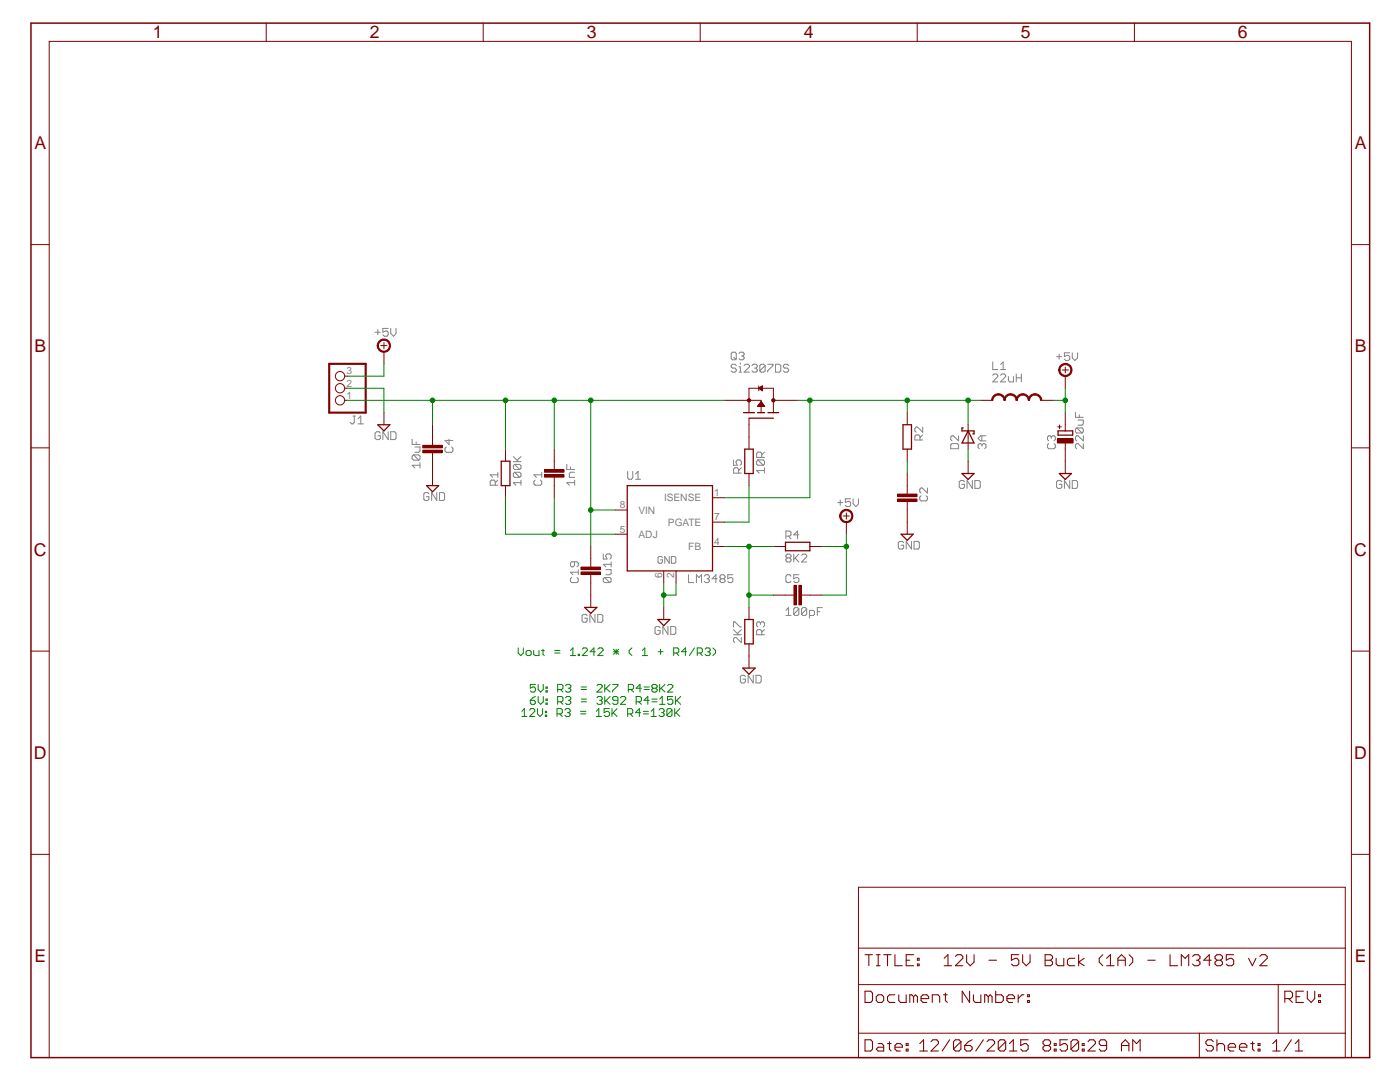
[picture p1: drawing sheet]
<?xml version="1.0" encoding="utf-8"?>
<!DOCTYPE eagle SYSTEM "eagle.dtd">
<eagle version="6.5.0">
<drawing>
<settings>
<setting alwaysvectorfont="no"/>
<setting verticaltext="up"/>
</settings>
<grid distance="0.1" unitdist="inch" unit="inch" style="lines" multiple="1" display="no" altdistance="0.01" altunitdist="inch" altunit="inch"/>
<schematic xreflabel="%F%N/%S.%C%R" xrefpart="/%S.%C%R">
<libraries>
<library name="ipc-7351-capacitor">
<symbols>
<symbol name="CAPACITOR">
<wire x1="-2.54" y1="0" x2="-0.762" y2="0" width="0.1524" layer="94"/>
<wire x1="2.54" y1="0" x2="0.762" y2="0" width="0.1524" layer="94"/>
<text x="-2.54" y="2.54" size="1.778" layer="95">&gt;NAME</text>
<text x="-2.54" y="-4.318" size="1.778" layer="96">&gt;VALUE</text>
<rectangle x1="-1.524" y1="-0.254" x2="2.54" y2="0.254" layer="94" rot="R90"/>
<rectangle x1="-2.54" y1="-0.254" x2="1.524" y2="0.254" layer="94" rot="R90"/>
<pin name="1" x="-5.08" y="0" visible="off" length="short" direction="pas" swaplevel="1"/>
<pin name="2" x="5.08" y="0" visible="off" length="short" direction="pas" swaplevel="1" rot="R180"/>
</symbol>
<symbol name="POLARISED">
<wire x1="0.381" y1="1.524" x2="0.381" y2="-1.524" width="0.254" layer="94"/>
<wire x1="0.381" y1="-1.524" x2="1.27" y2="-1.524" width="0.254" layer="94"/>
<wire x1="1.27" y1="1.524" x2="0.381" y2="1.524" width="0.254" layer="94"/>
<wire x1="1.27" y1="1.524" x2="1.27" y2="0" width="0.254" layer="94"/>
<wire x1="1.27" y1="0" x2="1.27" y2="-1.524" width="0.254" layer="94"/>
<wire x1="-2.54" y1="0" x2="-1.27" y2="0" width="0.1524" layer="94"/>
<wire x1="2.54" y1="0" x2="1.27" y2="0" width="0.1524" layer="94"/>
<text x="1.6764" y="0.5842" size="1.27" layer="94">+</text>
<text x="-2.54" y="2.032" size="1.778" layer="95">&gt;NAME</text>
<text x="-2.54" y="-3.81" size="1.778" layer="96">&gt;VALUE</text>
<rectangle x1="-2.4765" y1="-0.4445" x2="0.8255" y2="0.4445" layer="94" rot="R270"/>
<pin name="-" x="-5.08" y="0" visible="off" length="short" direction="pas"/>
<pin name="+" x="5.08" y="0" visible="off" length="short" direction="pas" rot="R180"/>
</symbol>
</symbols>
<devicesets>
<deviceset name="POLARISED_" prefix="C" uservalue="yes">
<gates>
<gate name="G$1" symbol="POLARISED" x="0" y="0"/>
</gates>
<devices>
<device name="CASE_A" package="CAPAE330X540N">
<connects>
<connect gate="G$1" pin="+" pad="+"/>
<connect gate="G$1" pin="-" pad="-"/>
</connects>
<technologies>
<technology name=""/>
</technologies>
</device>
<device name="CASE_B" package="CAPAE430X540N">
<connects>
<connect gate="G$1" pin="+" pad="+"/>
<connect gate="G$1" pin="-" pad="-"/>
</connects>
<technologies>
<technology name=""/>
</technologies>
</device>
<device name="CASE_C" package="CAPAE530X540N">
<connects>
<connect gate="G$1" pin="+" pad="+"/>
<connect gate="G$1" pin="-" pad="-"/>
</connects>
<technologies>
<technology name=""/>
</technologies>
</device>
<device name="CASE_D" package="CAPAE660X540N">
<connects>
<connect gate="G$1" pin="+" pad="+"/>
<connect gate="G$1" pin="-" pad="-"/>
</connects>
<technologies>
<technology name=""/>
</technologies>
</device>
<device name="CASE_E" package="CAPAE830X620N">
<connects>
<connect gate="G$1" pin="+" pad="+"/>
<connect gate="G$1" pin="-" pad="-"/>
</connects>
<technologies>
<technology name=""/>
</technologies>
</device>
<device name="CASE_F" package="CAPAE830X1020N">
<connects>
<connect gate="G$1" pin="+" pad="+"/>
<connect gate="G$1" pin="-" pad="-"/>
</connects>
<technologies>
<technology name=""/>
</technologies>
</device>
<device name="CASE_G" package="CAPAE1030X1020N">
<connects>
<connect gate="G$1" pin="+" pad="+"/>
<connect gate="G$1" pin="-" pad="-"/>
</connects>
<technologies>
<technology name=""/>
</technologies>
</device>
<device name="CASE_H" package="CAPAE1350X1350N">
<connects>
<connect gate="G$1" pin="+" pad="+"/>
<connect gate="G$1" pin="-" pad="-"/>
</connects>
<technologies>
<technology name=""/>
</technologies>
</device>
<device name="R_CASE" package="CAPMP2013X120N">
<connects>
<connect gate="G$1" pin="+" pad="+"/>
<connect gate="G$1" pin="-" pad="-"/>
</connects>
<technologies>
<technology name=""/>
</technologies>
</device>
<device name="S_CASE" package="CAPMP3216X120N">
<connects>
<connect gate="G$1" pin="+" pad="+"/>
<connect gate="G$1" pin="-" pad="-"/>
</connects>
<technologies>
<technology name=""/>
</technologies>
</device>
<device name="A_CASE" package="CAPMP3216X180N">
<connects>
<connect gate="G$1" pin="+" pad="+"/>
<connect gate="G$1" pin="-" pad="-"/>
</connects>
<technologies>
<technology name=""/>
</technologies>
</device>
<device name="T_CASE" package="CAPMP3528X120N">
<connects>
<connect gate="G$1" pin="+" pad="+"/>
<connect gate="G$1" pin="-" pad="-"/>
</connects>
<technologies>
<technology name=""/>
</technologies>
</device>
<device name="B_CASE" package="CAPMP3528X210N">
<connects>
<connect gate="G$1" pin="+" pad="+"/>
<connect gate="G$1" pin="-" pad="-"/>
</connects>
<technologies>
<technology name=""/>
</technologies>
</device>
<device name="U_CASE" package="CAPMP6032X150N">
<connects>
<connect gate="G$1" pin="+" pad="+"/>
<connect gate="G$1" pin="-" pad="-"/>
</connects>
<technologies>
<technology name=""/>
</technologies>
</device>
<device name="C_CASE" package="CAPMP6032X280N">
<connects>
<connect gate="G$1" pin="+" pad="+"/>
<connect gate="G$1" pin="-" pad="-"/>
</connects>
<technologies>
<technology name=""/>
</technologies>
</device>
<device name="D_CASE" package="CAPMP7343X310N">
<connects>
<connect gate="G$1" pin="+" pad="+"/>
<connect gate="G$1" pin="-" pad="-"/>
</connects>
<technologies>
<technology name=""/>
</technologies>
</device>
<device name="X_CASE" package="CAPMP7343X430N">
<connects>
<connect gate="G$1" pin="+" pad="+"/>
<connect gate="G$1" pin="-" pad="-"/>
</connects>
<technologies>
<technology name=""/>
</technologies>
</device>
<device name="E_CASE" package="CAPMP7360X380N">
<connects>
<connect gate="G$1" pin="+" pad="+"/>
<connect gate="G$1" pin="-" pad="-"/>
</connects>
<technologies>
<technology name=""/>
</technologies>
</device>
</devices>
</deviceset>
<deviceset name="CAPACITOR_" prefix="C" uservalue="yes">
<gates>
<gate name="G$1" symbol="CAPACITOR" x="0" y="0"/>
</gates>
<devices>
<device name="0402" package="CAPC1005X60N">
<connects>
<connect gate="G$1" pin="1" pad="1"/>
<connect gate="G$1" pin="2" pad="2"/>
</connects>
<technologies>
<technology name=""/>
</technologies>
</device>
<device name="0508" package="CAPC1220X107N">
<connects>
<connect gate="G$1" pin="1" pad="1"/>
<connect gate="G$1" pin="2" pad="2"/>
</connects>
<technologies>
<technology name=""/>
</technologies>
</device>
<device name="0603" package="CAPC1608X92N">
<connects>
<connect gate="G$1" pin="1" pad="1"/>
<connect gate="G$1" pin="2" pad="2"/>
</connects>
<technologies>
<technology name=""/>
</technologies>
</device>
<device name="0612" package="CAPC1632X168N">
<connects>
<connect gate="G$1" pin="1" pad="1"/>
<connect gate="G$1" pin="2" pad="2"/>
</connects>
<technologies>
<technology name=""/>
</technologies>
</device>
<device name="0805" package="CAPC2012X145AN">
<connects>
<connect gate="G$1" pin="1" pad="1"/>
<connect gate="G$1" pin="2" pad="2"/>
</connects>
<technologies>
<technology name=""/>
</technologies>
</device>
<device name="1206" package="CAPC3215X168N">
<connects>
<connect gate="G$1" pin="1" pad="1"/>
<connect gate="G$1" pin="2" pad="2"/>
</connects>
<technologies>
<technology name=""/>
</technologies>
</device>
<device name="1210" package="CAPC3225X168N">
<connects>
<connect gate="G$1" pin="1" pad="1"/>
<connect gate="G$1" pin="2" pad="2"/>
</connects>
<technologies>
<technology name=""/>
</technologies>
</device>
<device name="1808" package="CAPC4520X168N">
<connects>
<connect gate="G$1" pin="1" pad="1"/>
<connect gate="G$1" pin="2" pad="2"/>
</connects>
<technologies>
<technology name=""/>
</technologies>
</device>
<device name="1812" package="CAPC4532X218N">
<connects>
<connect gate="G$1" pin="1" pad="1"/>
<connect gate="G$1" pin="2" pad="2"/>
</connects>
<technologies>
<technology name=""/>
</technologies>
</device>
<device name="1825" package="CAPC4564X218N">
<connects>
<connect gate="G$1" pin="1" pad="1"/>
<connect gate="G$1" pin="2" pad="2"/>
</connects>
<technologies>
<technology name=""/>
</technologies>
</device>
<device name="2220" package="CAPC5651X218N">
<connects>
<connect gate="G$1" pin="1" pad="1"/>
<connect gate="G$1" pin="2" pad="2"/>
</connects>
<technologies>
<technology name=""/>
</technologies>
</device>
<device name="2225" package="CAPC5664X218N">
<connects>
<connect gate="G$1" pin="1" pad="1"/>
<connect gate="G$1" pin="2" pad="2"/>
</connects>
<technologies>
<technology name=""/>
</technologies>
</device>
<device name="3640" package="CAPC9198X218N">
<connects>
<connect gate="G$1" pin="1" pad="1"/>
<connect gate="G$1" pin="2" pad="2"/>
</connects>
<technologies>
<technology name=""/>
</technologies>
</device>
<device name="0805N" package="CAP2012X70N">
<connects>
<connect gate="G$1" pin="1" pad="1"/>
<connect gate="G$1" pin="2" pad="2"/>
</connects>
<technologies>
<technology name=""/>
</technologies>
</device>
</devices>
</deviceset>
</devicesets>
</library>
<library name="ipc-7351-resistor">
<symbols>
<symbol name="RESISTOR">
<wire x1="-2.54" y1="-0.889" x2="2.54" y2="-0.889" width="0.254" layer="94"/>
<wire x1="2.54" y1="0.889" x2="-2.54" y2="0.889" width="0.254" layer="94"/>
<wire x1="2.54" y1="-0.889" x2="2.54" y2="0.889" width="0.254" layer="94"/>
<wire x1="-2.54" y1="-0.889" x2="-2.54" y2="0.889" width="0.254" layer="94"/>
<text x="-2.54" y="1.524" size="1.778" layer="95">&gt;NAME</text>
<text x="-2.54" y="-3.302" size="1.778" layer="96">&gt;VALUE</text>
<pin name="2" x="5.08" y="0" visible="off" length="short" direction="pas" swaplevel="1" rot="R180"/>
<pin name="1" x="-5.08" y="0" visible="off" length="short" direction="pas" swaplevel="1"/>
</symbol>
</symbols>
<devicesets>
<deviceset name="RESISTOR_" prefix="R" uservalue="yes">
<gates>
<gate name="G$1" symbol="RESISTOR" x="0" y="0"/>
</gates>
<devices>
<device name="0201" package="RESC0603X30N">
<connects>
<connect gate="G$1" pin="1" pad="1"/>
<connect gate="G$1" pin="2" pad="2"/>
</connects>
<technologies>
<technology name=""/>
</technologies>
</device>
<device name="0402" package="RESC1005X40AN">
<connects>
<connect gate="G$1" pin="1" pad="1"/>
<connect gate="G$1" pin="2" pad="2"/>
</connects>
<technologies>
<technology name=""/>
</technologies>
</device>
<device name="0603" package="RESC1608X55N">
<connects>
<connect gate="G$1" pin="1" pad="1"/>
<connect gate="G$1" pin="2" pad="2"/>
</connects>
<technologies>
<technology name=""/>
</technologies>
</device>
<device name="0805" package="RESC2012X70N">
<connects>
<connect gate="G$1" pin="1" pad="1"/>
<connect gate="G$1" pin="2" pad="2"/>
</connects>
<technologies>
<technology name=""/>
</technologies>
</device>
<device name="1206" package="RESC3115X70N">
<connects>
<connect gate="G$1" pin="1" pad="1"/>
<connect gate="G$1" pin="2" pad="2"/>
</connects>
<technologies>
<technology name=""/>
</technologies>
</device>
<device name="1210" package="RESC3225X70N">
<connects>
<connect gate="G$1" pin="1" pad="1"/>
<connect gate="G$1" pin="2" pad="2"/>
</connects>
<technologies>
<technology name=""/>
</technologies>
</device>
<device name="1812" package="RESC4532X70N">
<connects>
<connect gate="G$1" pin="1" pad="1"/>
<connect gate="G$1" pin="2" pad="2"/>
</connects>
<technologies>
<technology name=""/>
</technologies>
</device>
<device name="2010" package="RESC5025X70N">
<connects>
<connect gate="G$1" pin="1" pad="1"/>
<connect gate="G$1" pin="2" pad="2"/>
</connects>
<technologies>
<technology name=""/>
</technologies>
</device>
<device name="2512" package="RESC6432X70N">
<connects>
<connect gate="G$1" pin="1" pad="1"/>
<connect gate="G$1" pin="2" pad="2"/>
</connects>
<technologies>
<technology name=""/>
</technologies>
</device>
</devices>
</deviceset>
</devicesets>
</library>
<library name="supply2">
<symbols>
<symbol name="GND">
<wire x1="-1.27" y1="0" x2="1.27" y2="0" width="0.254" layer="94"/>
<wire x1="1.27" y1="0" x2="0" y2="-1.27" width="0.254" layer="94"/>
<wire x1="0" y1="-1.27" x2="-1.27" y2="0" width="0.254" layer="94"/>
<text x="-1.905" y="-3.175" size="1.778" layer="96">&gt;VALUE</text>
<pin name="GND" x="0" y="2.54" visible="off" length="short" direction="sup" rot="R270"/>
</symbol>
<symbol name="+05V">
<wire x1="-0.635" y1="1.27" x2="0.635" y2="1.27" width="0.1524" layer="94"/>
<wire x1="0" y1="0.635" x2="0" y2="1.905" width="0.1524" layer="94"/>
<circle x="0" y="1.27" radius="1.27" width="0.254" layer="94"/>
<text x="-1.905" y="3.175" size="1.778" layer="96">&gt;VALUE</text>
<pin name="+5V" x="0" y="-2.54" visible="off" length="short" direction="sup" rot="R90"/>
</symbol>
</symbols>
<devicesets>
<deviceset name="GND" prefix="SUPPLY">
<gates>
<gate name="GND" symbol="GND" x="0" y="0"/>
</gates>
<devices>
<device name="">
<technologies>
<technology name=""/>
</technologies>
</device>
</devices>
</deviceset>
<deviceset name="+5V" prefix="SUPPLY">
<gates>
<gate name="+5V" symbol="+05V" x="0" y="0"/>
</gates>
<devices>
<device name="">
<technologies>
<technology name=""/>
</technologies>
</device>
</devices>
</deviceset>
</devicesets>
</library>
<library name="ipc-7351-transistor">
<symbols>
<symbol name="MOSFET-PCH">
<wire x1="0" y1="-2.54" x2="1.3208" y2="-2.54" width="0.1524" layer="94"/>
<wire x1="2.54" y1="0.762" x2="2.54" y2="0" width="0.254" layer="94"/>
<wire x1="2.54" y1="0" x2="2.54" y2="-0.762" width="0.254" layer="94"/>
<wire x1="2.54" y1="3.683" x2="2.54" y2="2.54" width="0.254" layer="94"/>
<wire x1="2.54" y1="2.54" x2="2.54" y2="1.397" width="0.254" layer="94"/>
<wire x1="2.54" y1="0" x2="5.08" y2="0" width="0.1524" layer="94"/>
<wire x1="5.08" y1="0" x2="5.08" y2="-2.54" width="0.1524" layer="94"/>
<wire x1="2.54" y1="-1.397" x2="2.54" y2="-2.54" width="0.254" layer="94"/>
<wire x1="2.54" y1="-2.54" x2="2.54" y2="-3.683" width="0.254" layer="94"/>
<wire x1="1.397" y1="2.54" x2="1.397" y2="-2.54" width="0.254" layer="94"/>
<wire x1="2.54" y1="2.54" x2="5.08" y2="2.54" width="0.1524" layer="94"/>
<wire x1="5.08" y1="-2.54" x2="2.54" y2="-2.54" width="0.1524" layer="94"/>
<wire x1="7.62" y1="2.54" x2="7.62" y2="-0.508" width="0.1524" layer="94"/>
<wire x1="7.62" y1="-0.508" x2="7.62" y2="-2.54" width="0.1524" layer="94"/>
<wire x1="5.08" y1="-2.54" x2="7.62" y2="-2.54" width="0.1524" layer="94"/>
<wire x1="5.08" y1="2.54" x2="7.62" y2="2.54" width="0.1524" layer="94"/>
<wire x1="7.112" y1="-0.508" x2="7.62" y2="-0.508" width="0.1524" layer="94"/>
<wire x1="7.62" y1="-0.508" x2="8.128" y2="-0.508" width="0.1524" layer="94"/>
<circle x="5.08" y="-2.54" radius="0.3592" width="0" layer="94"/>
<circle x="5.08" y="2.54" radius="0.3592" width="0" layer="94"/>
<text x="-8.89" y="0" size="1.778" layer="96">&gt;VALUE</text>
<text x="-8.89" y="2.54" size="1.778" layer="95">&gt;NAME</text>
<pin name="S" x="5.08" y="-7.62" visible="off" length="middle" direction="pas" rot="R90"/>
<pin name="G" x="-2.54" y="-2.54" visible="off" length="short" direction="pas"/>
<pin name="D" x="5.08" y="7.62" visible="off" length="middle" direction="pas" rot="R270"/>
<polygon width="0.1524" layer="94">
<vertex x="7.62" y="-0.508"/>
<vertex x="8.128" y="0.254"/>
<vertex x="7.112" y="0.254"/>
</polygon>
<polygon width="0.1524" layer="94">
<vertex x="4.826" y="0"/>
<vertex x="3.81" y="0.762"/>
<vertex x="3.81" y="-0.762"/>
</polygon>
</symbol>
</symbols>
<devicesets>
<deviceset name="MOSFET-PCH_" prefix="Q">
<gates>
<gate name="G$1" symbol="MOSFET-PCH" x="0" y="0"/>
</gates>
<devices>
<device name="SOT-23" package="SOT95P280X135-3N">
<connects>
<connect gate="G$1" pin="D" pad="3"/>
<connect gate="G$1" pin="G" pad="1"/>
<connect gate="G$1" pin="S" pad="2"/>
</connects>
<technologies>
<technology name=""/>
</technologies>
</device>
<device name="SO-8" package="SOIC127P600X175-8AN">
<connects>
<connect gate="G$1" pin="D" pad="5"/>
<connect gate="G$1" pin="G" pad="4"/>
<connect gate="G$1" pin="S" pad="1"/>
</connects>
<technologies>
<technology name=""/>
</technologies>
</device>
<device name="SOT-223" package="SOT230P700X160-4N">
<connects>
<connect gate="G$1" pin="D" pad="4"/>
<connect gate="G$1" pin="G" pad="1"/>
<connect gate="G$1" pin="S" pad="3"/>
</connects>
<technologies>
<technology name=""/>
</technologies>
</device>
<device name="D-PAK" package="D-PAK_TO252AA">
<connects>
<connect gate="G$1" pin="D" pad="4"/>
<connect gate="G$1" pin="G" pad="1"/>
<connect gate="G$1" pin="S" pad="3"/>
</connects>
<technologies>
<technology name=""/>
</technologies>
</device>
</devices>
</deviceset>
</devicesets>
</library>
<library name="Misc Inductors">
<symbols>
<symbol name="INDUCTOR">
<wire x1="-5.08" y1="0" x2="-3.81" y2="1.27" width="0.254" layer="94" curve="-90" cap="flat"/>
<wire x1="-2.54" y1="0" x2="-3.81" y2="1.27" width="0.254" layer="94" curve="90" cap="flat"/>
<wire x1="-2.54" y1="0" x2="-1.27" y2="1.27" width="0.254" layer="94" curve="-90" cap="flat"/>
<wire x1="0" y1="0" x2="-1.27" y2="1.27" width="0.254" layer="94" curve="90" cap="flat"/>
<wire x1="0" y1="0" x2="1.27" y2="1.27" width="0.254" layer="94" curve="-90" cap="flat"/>
<wire x1="2.54" y1="0" x2="1.27" y2="1.27" width="0.254" layer="94" curve="90" cap="flat"/>
<wire x1="2.54" y1="0" x2="3.81" y2="1.27" width="0.254" layer="94" curve="-90" cap="flat"/>
<wire x1="5.08" y1="0" x2="3.81" y2="1.27" width="0.254" layer="94" curve="90" cap="flat"/>
<text x="-5.08" y="6.35" size="1.778" layer="95">&gt;NAME</text>
<text x="-5.08" y="3.81" size="1.778" layer="96">&gt;VALUE</text>
<pin name="1" x="-7.62" y="0" visible="off" length="short" direction="pas" swaplevel="1"/>
<pin name="2" x="7.62" y="0" visible="off" length="short" direction="pas" swaplevel="1" rot="R180"/>
</symbol>
</symbols>
<devicesets>
<deviceset name="DO3316P" prefix="L" uservalue="yes">
<gates>
<gate name="G$1" symbol="INDUCTOR" x="0" y="0"/>
</gates>
<devices>
<device name="" package="DO3316P">
<connects>
<connect gate="G$1" pin="1" pad="1"/>
<connect gate="G$1" pin="2" pad="2"/>
</connects>
<technologies>
<technology name=""/>
</technologies>
</device>
</devices>
</deviceset>
</devicesets>
</library>
<library name="ipc-7351-diode">
<symbols>
<symbol name="SCHOTTKY">
<wire x1="-1.27" y1="-1.27" x2="1.27" y2="0" width="0.254" layer="94"/>
<wire x1="1.27" y1="0" x2="-1.27" y2="1.27" width="0.254" layer="94"/>
<wire x1="1.905" y1="1.27" x2="1.27" y2="1.27" width="0.254" layer="94"/>
<wire x1="1.27" y1="1.27" x2="1.27" y2="0" width="0.254" layer="94"/>
<wire x1="-1.27" y1="1.27" x2="-1.27" y2="-1.27" width="0.254" layer="94"/>
<wire x1="1.27" y1="0" x2="1.27" y2="-1.27" width="0.254" layer="94"/>
<wire x1="1.905" y1="1.27" x2="1.905" y2="1.016" width="0.254" layer="94"/>
<wire x1="1.27" y1="-1.27" x2="0.635" y2="-1.27" width="0.254" layer="94"/>
<wire x1="0.635" y1="-1.016" x2="0.635" y2="-1.27" width="0.254" layer="94"/>
<text x="-2.54" y="1.905" size="1.778" layer="95">&gt;NAME</text>
<text x="-2.54" y="-3.81" size="1.778" layer="96">&gt;VALUE</text>
<pin name="A" x="-2.54" y="0" visible="off" length="short" direction="pas"/>
<pin name="K" x="2.54" y="0" visible="off" length="short" direction="pas" rot="R180"/>
</symbol>
</symbols>
<devicesets>
<deviceset name="SCHOTTKY_" prefix="D" uservalue="yes">
<gates>
<gate name="G$1" symbol="SCHOTTKY" x="0" y="0"/>
</gates>
<devices>
<device name="SOD-123" package="SOD3718X135N">
<connects>
<connect gate="G$1" pin="A" pad="A"/>
<connect gate="G$1" pin="K" pad="K"/>
</connects>
<technologies>
<technology name=""/>
</technologies>
</device>
<device name="SOD-323" package="SOD2514X100N">
<connects>
<connect gate="G$1" pin="A" pad="A"/>
<connect gate="G$1" pin="K" pad="K"/>
</connects>
<technologies>
<technology name=""/>
</technologies>
</device>
<device name="SMA" package="DIOM5326X292N">
<connects>
<connect gate="G$1" pin="A" pad="A"/>
<connect gate="G$1" pin="K" pad="K"/>
</connects>
<technologies>
<technology name=""/>
</technologies>
</device>
<device name="SMB" package="DIOM5436X265N">
<connects>
<connect gate="G$1" pin="A" pad="A"/>
<connect gate="G$1" pin="K" pad="K"/>
</connects>
<technologies>
<technology name=""/>
</technologies>
</device>
<device name="SMC" package="DIOM7959X265N">
<connects>
<connect gate="G$1" pin="A" pad="A"/>
<connect gate="G$1" pin="K" pad="K"/>
</connects>
<technologies>
<technology name=""/>
</technologies>
</device>
<device name="SOT-23" package="SOT95P280X135-3N">
<connects>
<connect gate="G$1" pin="A" pad="1"/>
<connect gate="G$1" pin="K" pad="3"/>
</connects>
<technologies>
<technology name=""/>
</technologies>
</device>
<device name="SOT-323" package="SOT65P210X110-3N">
<connects>
<connect gate="G$1" pin="A" pad="1"/>
<connect gate="G$1" pin="K" pad="3"/>
</connects>
<technologies>
<technology name=""/>
</technologies>
</device>
</devices>
</deviceset>
</devicesets>
</library>
<library name="Misc Conn">
<symbols>
<symbol name="PINHD3">
<wire x1="-6.35" y1="-5.08" x2="1.27" y2="-5.08" width="0.4064" layer="94"/>
<wire x1="1.27" y1="-5.08" x2="1.27" y2="5.08" width="0.4064" layer="94"/>
<wire x1="1.27" y1="5.08" x2="-6.35" y2="5.08" width="0.4064" layer="94"/>
<wire x1="-6.35" y1="5.08" x2="-6.35" y2="-5.08" width="0.4064" layer="94"/>
<text x="-6.35" y="5.715" size="1.778" layer="95">&gt;NAME</text>
<text x="-6.35" y="-7.62" size="1.778" layer="96">&gt;VALUE</text>
<pin name="1" x="-2.54" y="2.54" visible="pad" length="short" direction="pas" function="dot"/>
<pin name="2" x="-2.54" y="0" visible="pad" length="short" direction="pas" function="dot"/>
<pin name="3" x="-2.54" y="-2.54" visible="pad" length="short" direction="pas" function="dot"/>
</symbol>
</symbols>
<devicesets>
<deviceset name="PINHD-1X3" prefix="JP" uservalue="yes">
<gates>
<gate name="A" symbol="PINHD3" x="0" y="0"/>
</gates>
<devices>
<device name="" package="1X03">
<connects>
<connect gate="A" pin="1" pad="1"/>
<connect gate="A" pin="2" pad="2"/>
<connect gate="A" pin="3" pad="3"/>
</connects>
<technologies>
<technology name=""/>
</technologies>
</device>
<device name="/90" package="1X03/90">
<connects>
<connect gate="A" pin="1" pad="1"/>
<connect gate="A" pin="2" pad="2"/>
<connect gate="A" pin="3" pad="3"/>
</connects>
<technologies>
<technology name=""/>
</technologies>
</device>
</devices>
</deviceset>
</devicesets>
</library>
<library name="linear">
<symbols>
<symbol name="LM3485">
<wire x1="-7.62" y1="-10.16" x2="10.16" y2="-10.16" width="0.254" layer="94"/>
<wire x1="10.16" y1="-10.16" x2="10.16" y2="7.62" width="0.254" layer="94"/>
<wire x1="10.16" y1="7.62" x2="-7.62" y2="7.62" width="0.254" layer="94"/>
<wire x1="-7.62" y1="7.62" x2="-7.62" y2="-10.16" width="0.254" layer="94"/>
<text x="-1.27" y="-8.636" size="1.524" layer="95">GND</text>
<text x="-7.62" y="8.89" size="1.778" layer="95">&gt;NAME</text>
<text x="5.08" y="-12.7" size="1.778" layer="96">&gt;VALUE</text>
<pin name="ISENSE" x="12.7" y="5.08" length="short" direction="in" rot="R180"/>
<pin name="ADJ" x="-10.16" y="-2.54" length="short" direction="in"/>
<pin name="VIN" x="-10.16" y="2.54" length="short" direction="in"/>
<pin name="PGATE" x="12.7" y="0" length="short" direction="out" rot="R180"/>
<pin name="FB" x="12.7" y="-5.08" length="short" direction="in" rot="R180"/>
<pin name="GND@1" x="0" y="-12.7" visible="pad" length="short" direction="pwr" rot="R90"/>
<pin name="GND@2" x="2.54" y="-12.7" visible="pad" length="short" direction="pwr" rot="R90"/>
</symbol>
</symbols>
<devicesets>
<deviceset name="LM3485" prefix="IC">
<gates>
<gate name="G$1" symbol="LM3485" x="0" y="0"/>
</gates>
<devices>
<device name="" package="MSOP08">
<connects>
<connect gate="G$1" pin="ADJ" pad="5"/>
<connect gate="G$1" pin="FB" pad="4"/>
<connect gate="G$1" pin="GND@1" pad="6"/>
<connect gate="G$1" pin="GND@2" pad="2"/>
<connect gate="G$1" pin="ISENSE" pad="1"/>
<connect gate="G$1" pin="PGATE" pad="7"/>
<connect gate="G$1" pin="VIN" pad="8"/>
</connects>
<technologies>
<technology name=""/>
</technologies>
</device>
</devices>
</deviceset>
</devicesets>
</library>
<library name="frames">
<symbols>
<symbol name="FRAME_A_L">
<frame x1="0" y1="0" x2="279.4" y2="215.9" columns="6" rows="5" layer="94" border-bottom="no"/>
</symbol>
<symbol name="DOCFIELD">
<wire x1="0" y1="0" x2="71.12" y2="0" width="0.1016" layer="94"/>
<wire x1="101.6" y1="15.24" x2="87.63" y2="15.24" width="0.1016" layer="94"/>
<wire x1="0" y1="0" x2="0" y2="5.08" width="0.1016" layer="94"/>
<wire x1="0" y1="5.08" x2="71.12" y2="5.08" width="0.1016" layer="94"/>
<wire x1="0" y1="5.08" x2="0" y2="15.24" width="0.1016" layer="94"/>
<wire x1="101.6" y1="15.24" x2="101.6" y2="5.08" width="0.1016" layer="94"/>
<wire x1="71.12" y1="5.08" x2="71.12" y2="0" width="0.1016" layer="94"/>
<wire x1="71.12" y1="5.08" x2="87.63" y2="5.08" width="0.1016" layer="94"/>
<wire x1="71.12" y1="0" x2="101.6" y2="0" width="0.1016" layer="94"/>
<wire x1="87.63" y1="15.24" x2="87.63" y2="5.08" width="0.1016" layer="94"/>
<wire x1="87.63" y1="15.24" x2="0" y2="15.24" width="0.1016" layer="94"/>
<wire x1="87.63" y1="5.08" x2="101.6" y2="5.08" width="0.1016" layer="94"/>
<wire x1="101.6" y1="5.08" x2="101.6" y2="0" width="0.1016" layer="94"/>
<wire x1="0" y1="15.24" x2="0" y2="22.86" width="0.1016" layer="94"/>
<wire x1="101.6" y1="35.56" x2="0" y2="35.56" width="0.1016" layer="94"/>
<wire x1="101.6" y1="35.56" x2="101.6" y2="22.86" width="0.1016" layer="94"/>
<wire x1="0" y1="22.86" x2="101.6" y2="22.86" width="0.1016" layer="94"/>
<wire x1="0" y1="22.86" x2="0" y2="35.56" width="0.1016" layer="94"/>
<wire x1="101.6" y1="22.86" x2="101.6" y2="15.24" width="0.1016" layer="94"/>
<text x="1.27" y="1.27" size="2.54" layer="94" font="vector">Date:</text>
<text x="12.7" y="1.27" size="2.54" layer="94" font="vector">&gt;LAST_DATE_TIME</text>
<text x="72.39" y="1.27" size="2.54" layer="94" font="vector">Sheet:</text>
<text x="86.36" y="1.27" size="2.54" layer="94" font="vector">&gt;SHEET</text>
<text x="88.9" y="11.43" size="2.54" layer="94" font="vector">REV:</text>
<text x="1.27" y="19.05" size="2.54" layer="94" font="vector">TITLE:</text>
<text x="1.27" y="11.43" size="2.54" layer="94" font="vector">Document Number:</text>
<text x="17.78" y="19.05" size="2.54" layer="94" font="vector">&gt;DRAWING_NAME</text>
</symbol>
</symbols>
<devicesets>
<deviceset name="FRAME_A_L" prefix="FRAME" uservalue="yes">
<gates>
<gate name="G$1" symbol="FRAME_A_L" x="0" y="0" addlevel="always"/>
<gate name="G$2" symbol="DOCFIELD" x="172.72" y="0" addlevel="always"/>
</gates>
<devices>
<device name="">
<technologies>
<technology name=""/>
</technologies>
</device>
</devices>
</deviceset>
</devicesets>
</library>
</libraries>
<attributes>
</attributes>
<variantdefs>
</variantdefs>
<classes>
<class number="0" name="default" width="0" drill="0">
</class>
</classes>
<parts>
<part name="C19" library="ipc-7351-capacitor" deviceset="CAPACITOR_" device="0603" value="0u15"/>
<part name="SUPPLY19" library="supply2" deviceset="GND" device=""/>
<part name="SUPPLY3" library="supply2" deviceset="+5V" device=""/>
<part name="C3" library="ipc-7351-capacitor" deviceset="POLARISED_" device="D_CASE" value="220uF"/>
<part name="SUPPLY5" library="supply2" deviceset="GND" device=""/>
<part name="Q3" library="ipc-7351-transistor" deviceset="MOSFET-PCH_" device="SOT-23" value="Si2307DS"/>
<part name="SUPPLY7" library="supply2" deviceset="GND" device=""/>
<part name="SUPPLY8" library="supply2" deviceset="+5V" device=""/>
<part name="L1" library="Misc Inductors" deviceset="DO3316P" device="" value="22uH"/>
<part name="D2" library="ipc-7351-diode" deviceset="SCHOTTKY_" device="SMC" value="3A"/>
<part name="SUPPLY10" library="supply2" deviceset="GND" device=""/>
<part name="C2" library="ipc-7351-capacitor" deviceset="CAPACITOR_" device="0805N"/>
<part name="R2" library="ipc-7351-resistor" deviceset="RESISTOR_" device="0603"/>
<part name="SUPPLY9" library="supply2" deviceset="GND" device=""/>
<part name="J1" library="Misc Conn" deviceset="PINHD-1X3" device=""/>
<part name="C4" library="ipc-7351-capacitor" deviceset="CAPACITOR_" device="1210" value="10uF"/>
<part name="SUPPLY2" library="supply2" deviceset="GND" device=""/>
<part name="U1" library="linear" deviceset="LM3485" device=""/>
<part name="SUPPLY1" library="supply2" deviceset="GND" device=""/>
<part name="R1" library="ipc-7351-resistor" deviceset="RESISTOR_" device="0603" value="100K"/>
<part name="C1" library="ipc-7351-capacitor" deviceset="CAPACITOR_" device="0805N" value="1nF"/>
<part name="SUPPLY4" library="supply2" deviceset="+5V" device=""/>
<part name="R3" library="ipc-7351-resistor" deviceset="RESISTOR_" device="0805" value="2K7"/>
<part name="R4" library="ipc-7351-resistor" deviceset="RESISTOR_" device="0805" value="8K2"/>
<part name="C5" library="ipc-7351-capacitor" deviceset="CAPACITOR_" device="0805N" value="100pF"/>
<part name="SUPPLY6" library="supply2" deviceset="GND" device=""/>
<part name="R5" library="ipc-7351-resistor" deviceset="RESISTOR_" device="0603" value="10R"/>
<part name="FRAME1" library="frames" deviceset="FRAME_A_L" device=""/>
</parts>
<sheets>
<sheet>
<plain>
<text x="101.6" y="83.82" size="1.778" layer="91">Vout = 1.242 * ( 1 + R4/R3)</text>
<text x="104.14" y="76.2" size="1.778" layer="91">5V: R3 = 2K7 R4=8K2</text>
<text x="102.362" y="71.12" size="1.778" layer="91">12V: R3 = 15K R4=130K</text>
<text x="104.14" y="73.66" size="1.778" layer="91">6V: R3 = 3K92 R4=15K</text>
</plain>
<instances>
<instance part="C19" gate="G$1" x="116.84" y="101.6" rot="R90"/>
<instance part="SUPPLY19" gate="GND" x="116.84" y="93.98"/>
<instance part="SUPPLY3" gate="+5V" x="215.9" y="142.24"/>
<instance part="C3" gate="G$1" x="215.9" y="129.54" rot="R90"/>
<instance part="SUPPLY5" gate="GND" x="215.9" y="121.92"/>
<instance part="Q3" gate="G$1" x="152.4" y="132.08" smashed="yes" rot="MR90">
<attribute name="NAME" x="146.05" y="147.32" size="1.778" layer="95" rot="MR180"/>
<attribute name="VALUE" x="146.05" y="144.78" size="1.778" layer="96" rot="MR180"/>
</instance>
<instance part="SUPPLY7" gate="GND" x="73.66" y="132.08"/>
<instance part="SUPPLY8" gate="+5V" x="73.66" y="147.32"/>
<instance part="L1" gate="G$1" x="205.74" y="137.16"/>
<instance part="D2" gate="G$1" x="195.58" y="129.54" rot="R90"/>
<instance part="SUPPLY10" gate="GND" x="195.58" y="121.92"/>
<instance part="C2" gate="G$1" x="182.88" y="116.84" rot="R270"/>
<instance part="R2" gate="G$1" x="182.88" y="129.54" rot="R270"/>
<instance part="SUPPLY9" gate="GND" x="182.88" y="109.22"/>
<instance part="J1" gate="A" x="63.5" y="139.7" rot="R180"/>
<instance part="C4" gate="G$1" x="83.82" y="127" rot="R270"/>
<instance part="SUPPLY2" gate="GND" x="83.82" y="119.38"/>
<instance part="U1" gate="G$1" x="132.08" y="111.76"/>
<instance part="SUPPLY1" gate="GND" x="132.08" y="91.44"/>
<instance part="R1" gate="G$1" x="99.06" y="121.92" rot="R90"/>
<instance part="C1" gate="G$1" x="109.22" y="121.92" rot="R90"/>
<instance part="SUPPLY4" gate="+5V" x="170.18" y="111.76"/>
<instance part="R3" gate="G$1" x="149.86" y="88.9" rot="R270"/>
<instance part="R4" gate="G$1" x="160.02" y="106.68"/>
<instance part="C5" gate="G$1" x="160.02" y="96.52"/>
<instance part="SUPPLY6" gate="GND" x="149.86" y="81.28"/>
<instance part="R5" gate="G$1" x="149.86" y="124.46" rot="R90"/>
<instance part="FRAME1" gate="G$1" x="0" y="0"/>
<instance part="FRAME1" gate="G$2" x="172.72" y="0"/>
</instances>
<busses>
</busses>
<nets>
<net name="GND" class="0">
<segment>
<pinref part="C19" gate="G$1" pin="1"/>
<pinref part="SUPPLY19" gate="GND" pin="GND"/>
</segment>
<segment>
<pinref part="C3" gate="G$1" pin="-"/>
<pinref part="SUPPLY5" gate="GND" pin="GND"/>
</segment>
<segment>
<wire x1="73.66" y1="134.62" x2="73.66" y2="139.7" width="0.1524" layer="91"/>
<wire x1="73.66" y1="139.7" x2="66.04" y2="139.7" width="0.1524" layer="91"/>
<pinref part="SUPPLY7" gate="GND" pin="GND"/>
<pinref part="J1" gate="A" pin="2"/>
</segment>
<segment>
<wire x1="195.58" y1="127" x2="195.58" y2="124.46" width="0.1524" layer="91"/>
<pinref part="SUPPLY10" gate="GND" pin="GND"/>
<pinref part="D2" gate="G$1" pin="A"/>
</segment>
<segment>
<pinref part="C4" gate="G$1" pin="2"/>
<pinref part="SUPPLY2" gate="GND" pin="GND"/>
</segment>
<segment>
<wire x1="132.08" y1="99.06" x2="132.08" y2="96.52" width="0.1524" layer="91"/>
<wire x1="132.08" y1="96.52" x2="132.08" y2="93.98" width="0.1524" layer="91"/>
<wire x1="134.62" y1="99.06" x2="134.62" y2="96.52" width="0.1524" layer="91"/>
<wire x1="134.62" y1="96.52" x2="132.08" y2="96.52" width="0.1524" layer="91"/>
<junction x="132.08" y="96.52"/>
<pinref part="U1" gate="G$1" pin="GND@1"/>
<pinref part="SUPPLY1" gate="GND" pin="GND"/>
<pinref part="U1" gate="G$1" pin="GND@2"/>
</segment>
<segment>
<pinref part="R3" gate="G$1" pin="2"/>
<pinref part="SUPPLY6" gate="GND" pin="GND"/>
</segment>
<segment>
<pinref part="C2" gate="G$1" pin="2"/>
<pinref part="SUPPLY9" gate="GND" pin="GND"/>
</segment>
</net>
<net name="+5V" class="0">
<segment>
<wire x1="215.9" y1="139.7" x2="215.9" y2="137.16" width="0.1524" layer="91"/>
<wire x1="215.9" y1="137.16" x2="213.36" y2="137.16" width="0.1524" layer="91"/>
<wire x1="215.9" y1="134.62" x2="215.9" y2="137.16" width="0.1524" layer="91"/>
<junction x="215.9" y="137.16"/>
<pinref part="SUPPLY3" gate="+5V" pin="+5V"/>
<pinref part="C3" gate="G$1" pin="+"/>
<pinref part="L1" gate="G$1" pin="2"/>
</segment>
<segment>
<wire x1="66.04" y1="142.24" x2="73.66" y2="142.24" width="0.1524" layer="91"/>
<wire x1="73.66" y1="142.24" x2="73.66" y2="144.78" width="0.1524" layer="91"/>
<pinref part="SUPPLY8" gate="+5V" pin="+5V"/>
<pinref part="J1" gate="A" pin="3"/>
</segment>
<segment>
<wire x1="165.1" y1="106.68" x2="170.18" y2="106.68" width="0.1524" layer="91"/>
<wire x1="170.18" y1="106.68" x2="170.18" y2="109.22" width="0.1524" layer="91"/>
<wire x1="165.1" y1="96.52" x2="170.18" y2="96.52" width="0.1524" layer="91"/>
<wire x1="170.18" y1="96.52" x2="170.18" y2="106.68" width="0.1524" layer="91"/>
<junction x="170.18" y="106.68"/>
<pinref part="R4" gate="G$1" pin="2"/>
<pinref part="SUPPLY4" gate="+5V" pin="+5V"/>
<pinref part="C5" gate="G$1" pin="2"/>
</segment>
</net>
<net name="N$2" class="0">
<segment>
<wire x1="149.86" y1="111.76" x2="144.78" y2="111.76" width="0.1524" layer="91"/>
<wire x1="149.86" y1="119.38" x2="149.86" y2="111.76" width="0.1524" layer="91"/>
<pinref part="U1" gate="G$1" pin="PGATE"/>
<pinref part="R5" gate="G$1" pin="1"/>
</segment>
</net>
<net name="VO-L" class="0">
<segment>
<wire x1="162.56" y1="137.16" x2="160.02" y2="137.16" width="0.1524" layer="91"/>
<wire x1="195.58" y1="137.16" x2="182.88" y2="137.16" width="0.1524" layer="91"/>
<wire x1="182.88" y1="137.16" x2="162.56" y2="137.16" width="0.1524" layer="91"/>
<wire x1="195.58" y1="137.16" x2="198.12" y2="137.16" width="0.1524" layer="91"/>
<wire x1="195.58" y1="132.08" x2="195.58" y2="137.16" width="0.1524" layer="91"/>
<wire x1="144.78" y1="116.84" x2="162.56" y2="116.84" width="0.1524" layer="91"/>
<wire x1="162.56" y1="116.84" x2="162.56" y2="137.16" width="0.1524" layer="91"/>
<wire x1="182.88" y1="134.62" x2="182.88" y2="137.16" width="0.1524" layer="91"/>
<junction x="195.58" y="137.16"/>
<junction x="162.56" y="137.16"/>
<junction x="182.88" y="137.16"/>
<pinref part="Q3" gate="G$1" pin="D"/>
<pinref part="L1" gate="G$1" pin="1"/>
<pinref part="D2" gate="G$1" pin="K"/>
<pinref part="U1" gate="G$1" pin="ISENSE"/>
<pinref part="R2" gate="G$1" pin="1"/>
</segment>
</net>
<net name="+12V" class="0">
<segment>
<wire x1="83.82" y1="137.16" x2="66.04" y2="137.16" width="0.1524" layer="91"/>
<wire x1="83.82" y1="132.08" x2="83.82" y2="137.16" width="0.1524" layer="91"/>
<wire x1="99.06" y1="137.16" x2="83.82" y2="137.16" width="0.1524" layer="91"/>
<wire x1="99.06" y1="127" x2="99.06" y2="137.16" width="0.1524" layer="91"/>
<wire x1="109.22" y1="137.16" x2="99.06" y2="137.16" width="0.1524" layer="91"/>
<wire x1="109.22" y1="127" x2="109.22" y2="137.16" width="0.1524" layer="91"/>
<wire x1="116.84" y1="137.16" x2="109.22" y2="137.16" width="0.1524" layer="91"/>
<wire x1="121.92" y1="114.3" x2="116.84" y2="114.3" width="0.1524" layer="91"/>
<wire x1="116.84" y1="114.3" x2="116.84" y2="137.16" width="0.1524" layer="91"/>
<wire x1="144.78" y1="137.16" x2="116.84" y2="137.16" width="0.1524" layer="91"/>
<wire x1="116.84" y1="114.3" x2="116.84" y2="106.68" width="0.1524" layer="91"/>
<junction x="83.82" y="137.16"/>
<junction x="99.06" y="137.16"/>
<junction x="109.22" y="137.16"/>
<junction x="116.84" y="137.16"/>
<junction x="116.84" y="114.3"/>
<pinref part="J1" gate="A" pin="1"/>
<pinref part="C4" gate="G$1" pin="1"/>
<pinref part="R1" gate="G$1" pin="2"/>
<pinref part="C1" gate="G$1" pin="2"/>
<pinref part="U1" gate="G$1" pin="VIN"/>
<pinref part="Q3" gate="G$1" pin="S"/>
<pinref part="C19" gate="G$1" pin="2"/>
</segment>
</net>
<net name="N$3" class="0">
<segment>
<wire x1="99.06" y1="116.84" x2="99.06" y2="109.22" width="0.1524" layer="91"/>
<wire x1="99.06" y1="109.22" x2="109.22" y2="109.22" width="0.1524" layer="91"/>
<wire x1="109.22" y1="109.22" x2="121.92" y2="109.22" width="0.1524" layer="91"/>
<wire x1="109.22" y1="116.84" x2="109.22" y2="109.22" width="0.1524" layer="91"/>
<junction x="109.22" y="109.22"/>
<pinref part="R1" gate="G$1" pin="1"/>
<pinref part="U1" gate="G$1" pin="ADJ"/>
<pinref part="C1" gate="G$1" pin="1"/>
</segment>
</net>
<net name="N$1" class="0">
<segment>
<wire x1="144.78" y1="106.68" x2="149.86" y2="106.68" width="0.1524" layer="91"/>
<wire x1="149.86" y1="106.68" x2="154.94" y2="106.68" width="0.1524" layer="91"/>
<wire x1="149.86" y1="93.98" x2="149.86" y2="96.52" width="0.1524" layer="91"/>
<wire x1="149.86" y1="96.52" x2="149.86" y2="106.68" width="0.1524" layer="91"/>
<wire x1="154.94" y1="96.52" x2="149.86" y2="96.52" width="0.1524" layer="91"/>
<junction x="149.86" y="96.52"/>
<junction x="149.86" y="106.68"/>
<pinref part="U1" gate="G$1" pin="FB"/>
<pinref part="R4" gate="G$1" pin="1"/>
<pinref part="R3" gate="G$1" pin="1"/>
<pinref part="C5" gate="G$1" pin="1"/>
</segment>
</net>
<net name="N$6" class="0">
<segment>
<pinref part="Q3" gate="G$1" pin="G"/>
<pinref part="R5" gate="G$1" pin="2"/>
</segment>
</net>
<net name="N$4" class="0">
<segment>
<wire x1="182.88" y1="124.46" x2="182.88" y2="121.92" width="0.1524" layer="91"/>
<pinref part="R2" gate="G$1" pin="2"/>
<pinref part="C2" gate="G$1" pin="1"/>
</segment>
</net>
</nets>
</sheet>
</sheets>
</schematic>
</drawing>
</eagle>
